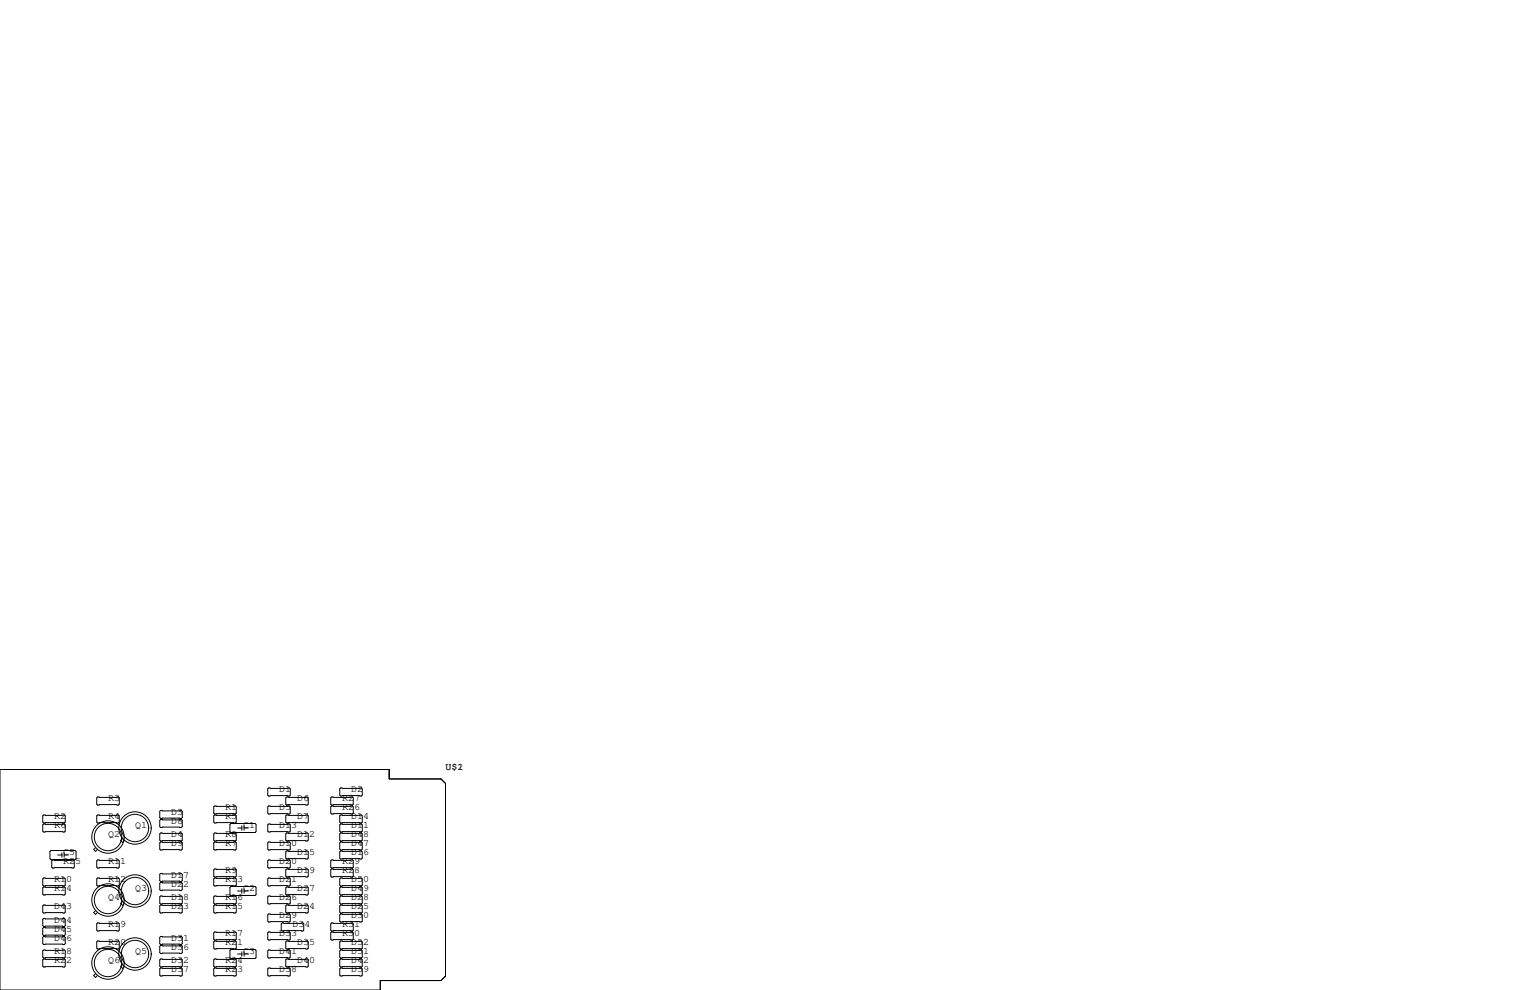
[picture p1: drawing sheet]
<svg xmlns="http://www.w3.org/2000/svg" width="432mm" height="279mm" viewBox="0 0 432 279" stroke-linecap="round" stroke-linejoin="round" font-family="sans-serif">
<g fill="none" stroke="#000" stroke-width=".28">
<path d="M0 217.2h109.9v2.6h14.6l1.2 1.3v54.4l-1.2 1.2h-17.2v2.7h-107.3zM12.3 230h5.9l.2 .3v1.7l-.2 .3h-5.9l-.2-.3v-1.7zM12.3 232.5h5.9l.2 .3v1.8l-.2 .2h-5.9l-.2-.2v-1.8zM27 239.2l-.6 .6 .6 .5 .5-.5M27.6 230h5.8l.3 .3v1.7l-.3 .3h-5.8l-.3-.3v-1.7zM27.6 224.9h5.8l.3 .3v1.7l-.3 .3h-5.8l-.3-.3v-1.7zM34.6 236.7l-.5 .5 .5 .5 .5-.5M45.3 231.3h5.9l.2 .2v1.8l-.2 .3h-5.9l-.2-.3v-1.8zM45.3 228.7h5.9l.2 .3v1.8l-.2 .2h-5.9l-.2-.2v-1.8zM45.3 235.1h5.9l.2 .2v1.8l-.2 .3h-5.9l-.2-.3v-1.8zM45.3 237.6h5.9l.2 .3v1.7l-.2 .3h-5.9l-.2-.3v-1.7zM60.6 237.6h5.8l.3 .3v1.7l-.3 .3h-5.8l-.3-.3v-1.7z"/>
<path d="M60.6 230h5.8l.3 .3v1.7l-.3 .3h-5.8l-.3-.3v-1.7zM60.6 235.1h5.8l.3 .2v1.8l-.3 .3h-5.8l-.3-.3v-1.8zM60.6 227.5h5.8l.3 .2v1.8l-.3 .2h-5.8l-.3-.2v-1.8zM64.9 232.7l.3-.3h6.8l.3 .3v2l-.3 .2h-6.8l-.3-.2zM67.1 233.7h1.1M68.2 233v1.3M68.9 233v1.3M68.9 233.7h1.2M75.8 222.4h5.9l.2 .2v1.8l-.2 .3h-5.9l-.2-.3v-1.8zM75.8 227.5h5.9l.2 .2v1.8l-.2 .2h-5.9l-.2-.2v-1.8zM75.8 232.5h5.9l.2 .3v1.8l-.2 .2h-5.9l-.2-.2v-1.8zM75.8 237.6h5.9l.2 .3v1.7l-.2 .3h-5.9l-.2-.3v-1.7z"/>
<path d="M80.9 230h5.8l.3 .3v1.7l-.3 .3h-5.8l-.3-.3v-1.7zM80.9 224.9h5.8l.3 .3v1.7l-.3 .3h-5.8l-.3-.3v-1.7zM80.9 235.1h5.8l.3 .2v1.8l-.3 .3h-5.8l-.3-.3v-1.8zM93.6 224.9h5.8l.3 .3v1.7l-.3 .3h-5.8l-.3-.3v-1.7zM93.6 227.5h5.8l.3 .2v1.8l-.3 .2h-5.8l-.3-.2v-1.8zM96.1 222.4h5.9l.2 .2v1.8l-.2 .3h-5.9l-.2-.3v-1.8zM96.1 230h5.9l.2 .3v1.7l-.2 .3h-5.9l-.2-.3v-1.7zM96.1 235.1h5.9l.2 .2v1.8l-.2 .3h-5.9l-.2-.3v-1.8zM96.1 232.5h5.9l.2 .3v1.8l-.2 .2h-5.9l-.2-.2v-1.8zM96.1 237.6h5.9l.2 .3v1.7l-.2 .3h-5.9l-.2-.3v-1.7zM12.3 247.8h5.9l.2 .2v1.8l-.2 .3h-5.9l-.2-.3v-1.8zM12.3 250.3h5.9l.2 .3v1.7l-.2 .3h-5.9l-.2-.3v-1.7z"/>
<path d="M12.3 255.4h5.9l.2 .3v1.7l-.2 .3h-5.9l-.2-.3v-1.7zM12.3 259.2h5.9l.2 .3v1.7l-.2 .3h-5.9l-.2-.3v-1.7zM14.4 240h6.8l.3 .3v2l-.3 .3h-6.8l-.3-.3v-2zM14.9 242.7h5.8l.3 .3v1.7l-.3 .3h-5.8l-.3-.3v-1.7zM16.3 241.3h1.2M17.5 240.7v1.2M18.1 241.3h1.2M18.1 240.7v1.2M27 257l-.6 .5 .6 .6 .5-.6M27.6 242.7h5.8l.3 .3v1.7l-.3 .3h-5.8l-.3-.3v-1.7zM27.6 247.8h5.8l.3 .2v1.8l-.3 .3h-5.8l-.3-.3v-1.8zM34.6 254.5l-.5 .5 .5 .5 .5-.5"/>
<path d="M45.1 255.7l.2-.3h5.9l.2 .3v1.7l-.2 .3h-5.9l-.2-.3zM45.1 253.1l.2-.2h5.9l.2 .2v1.8l-.2 .2h-5.9l-.2-.2zM45.1 246.8l.2-.3h5.9l.2 .3v1.7l-.2 .3h-5.9l-.2-.3zM45.1 249.3l.2-.3h5.9l.2 .3v1.8l-.2 .2h-5.9l-.2-.2zM60.3 255.7l.3-.3h5.8l.3 .3v1.7l-.3 .3h-5.8l-.3-.3zM60.3 253.1l.3-.2h5.8l.3 .2v1.8l-.3 .2h-5.8l-.3-.2zM60.3 245.5l.3-.3h5.8l.3 .3v1.8l-.3 .2h-5.8l-.3-.2zM60.3 248l.3-.2h5.8l.3 .2v1.8l-.3 .3h-5.8l-.3-.3zM64.9 250.4l.3-.2h6.8l.3 .2v2.1l-.3 .2h-6.8l-.3-.2zM67.1 251.5h1.1M68.2 250.8v1.3M68.9 250.8v1.3"/>
<path d="M68.9 251.5h1.2M75.6 248l.2-.2h5.9l.2 .2v1.8l-.2 .3h-5.9l-.2-.3zM75.6 253.1l.2-.2h5.9l.2 .2v1.8l-.2 .2h-5.9l-.2-.2zM75.6 258.2l.2-.3h5.9l.2 .3v1.8l-.2 .2h-5.9l-.2-.2zM75.8 242.7h5.9l.2 .3v1.7l-.2 .3h-5.9l-.2-.3v-1.7zM80.6 255.7l.3-.3h5.8l.3 .3v1.7l-.3 .3h-5.8l-.3-.3zM80.6 250.6l.3-.3h5.8l.3 .3v1.7l-.3 .3h-5.8l-.3-.3zM80.6 245.5l.3-.3h5.8l.3 .3v1.8l-.3 .2h-5.8l-.3-.2zM80.9 240.2h5.8l.3 .2v1.8l-.3 .2h-5.8l-.3-.2v-1.8zM93.3 245.5l.3-.3h5.8l.3 .3v1.8l-.3 .2h-5.8l-.3-.2zM93.6 242.7h5.8l.3 .3v1.7l-.3 .3h-5.8l-.3-.3v-1.7zM95.9 255.7l.2-.3h5.9l.2 .3v1.7l-.2 .3h-5.9l-.2-.3z"/>
<path d="M95.9 248l.2-.2h5.9l.2 .2v1.8l-.2 .3h-5.9l-.2-.3zM95.9 250.6l.2-.3h5.9l.2 .3v1.7l-.2 .3h-5.9l-.2-.3zM95.9 253.1l.2-.2h5.9l.2 .2v1.8l-.2 .2h-5.9l-.2-.2zM95.9 258.2l.2-.3h5.9l.2 .3v1.8l-.2 .2h-5.9l-.2-.2zM96.1 240.2h5.9l.2 .2v1.8l-.2 .2h-5.9l-.2-.2v-1.8zM12.1 264.5l.2-.2h5.9l.2 .2v1.8l-.2 .3h-5.9l-.2-.3zM12.1 262l.2-.3h5.9l.2 .3v1.8l-.2 .2h-5.9l-.2-.2zM12.1 268.4l.2-.3h5.9l.2 .3v1.7l-.2 .3h-5.9l-.2-.3zM12.1 270.9l.2-.3h5.9l.2 .3v1.8l-.2 .2h-5.9l-.2-.2zM27 274.8l-.6 .5 .6 .5 .5-.5M27.6 260.5h5.8l.3 .2v1.8l-.3 .3h-5.8l-.3-.3v-1.8zM27.6 265.6h5.8l.3 .2v1.8l-.3 .2h-5.8l-.3-.2v-1.8z"/>
<path d="M34.6 272.2l-.5 .6 .5 .5 .5-.5M45.1 264.5l.2-.2h5.9l.2 .2v1.8l-.2 .3h-5.9l-.2-.3zM45.1 273.4l.2-.2h5.9l.2 .2v1.8l-.2 .3h-5.9l-.2-.3zM45.1 267.1l.2-.3h5.9l.2 .3v1.8l-.2 .2h-5.9l-.2-.2zM45.1 270.9l.2-.3h5.9l.2 .3v1.8l-.2 .2h-5.9l-.2-.2zM60.3 263.3l.3-.3h5.8l.3 .3v1.7l-.3 .3h-5.8l-.3-.3zM60.3 265.8l.3-.2h5.8l.3 .2v1.8l-.3 .2h-5.8l-.3-.2zM60.3 270.9l.3-.3h5.8l.3 .3v1.8l-.3 .2h-5.8l-.3-.2zM60.3 273.4l.3-.2h5.8l.3 .2v1.8l-.3 .3h-5.8l-.3-.3zM64.9 268.2l.3-.2h6.8l.3 .2v2.1l-.3 .2h-6.8l-.3-.2zM67.1 269.2h1.1M68.2 268.6v1.3"/>
<path d="M68.9 268.6v1.3M68.9 269.2h1.2M75.6 263.3l.2-.3h5.9l.2 .3v1.7l-.2 .3h-5.9l-.2-.3zM75.6 268.4l.2-.3h5.9l.2 .3v1.7l-.2 .3h-5.9l-.2-.3zM75.6 273.4l.2-.2h5.9l.2 .2v1.8l-.2 .3h-5.9l-.2-.3zM79.4 260.7l.2-.2h5.9l.2 .2v1.8l-.2 .3h-5.9l-.2-.3zM80.6 265.8l.3-.2h5.8l.3 .2v1.8l-.3 .2h-5.8l-.3-.2zM80.6 270.9l.3-.3h5.8l.3 .3v1.8l-.3 .2h-5.8l-.3-.2zM93.3 263.3l.3-.3h5.8l.3 .3v1.7l-.3 .3h-5.8l-.3-.3zM93.3 260.7l.3-.2h5.8l.3 .2v1.8l-.3 .3h-5.8l-.3-.3zM95.9 265.8l.2-.2h5.9l.2 .2v1.8l-.2 .2h-5.9l-.2-.2zM95.9 268.4l.2-.3h5.9l.2 .3v1.7l-.2 .3h-5.9l-.2-.3z"/>
<path d="M95.9 270.9l.2-.3h5.9l.2 .3v1.8l-.2 .2h-5.9l-.2-.2zM95.9 273.4l.2-.2h5.9l.2 .2v1.8l-.2 .3h-5.9l-.2-.3z"/>
<circle cx="30.5" cy="236.2" r="3.9"/>
<circle cx="30.5" cy="236.2" r="4.6"/>
<circle cx="38.1" cy="233.7" r="3.9"/>
<circle cx="38.1" cy="233.7" r="4.6"/>
<circle cx="30.5" cy="254" r="4.6"/>
<circle cx="30.5" cy="254" r="3.9"/>
<circle cx="38.1" cy="251.5" r="4.6"/>
<circle cx="38.1" cy="251.5" r="3.9"/>
<circle cx="30.5" cy="271.8" r="4.6"/>
<circle cx="30.5" cy="271.8" r="3.9"/>
<circle cx="38.1" cy="269.2" r="4.6"/>
<circle cx="38.1" cy="269.2" r="3.9"/>
</g>
<g font-size="2.8">
<text x="125.7" y="217.2">U$1</text>
<text x="129.1" y="217.2">2</text>
<text x="30.5" y="226.1">R3</text>
<text x="78.7" y="223.5">D1</text>
<text x="83.8" y="226.1">D6</text>
<text x="96.5" y="226.1">R27</text>
<text x="99.1" y="223.5">D2</text>
<text x="15.2" y="231.1">R2</text>
<text x="15.2" y="233.7">R6</text>
<text x="30.5" y="231.1">R4</text>
<text x="38.1" y="233.7">Q1</text>
<text x="48.3" y="229.9">D3</text>
<text x="48.3" y="232.4">D8</text>
<text x="63.5" y="228.6">R1</text>
<text x="63.5" y="231.1">R5</text>
<text x="68.6" y="233.7">C1</text>
<text x="78.7" y="233.7">D13</text>
<text x="78.7" y="228.6">D5</text>
<text x="83.8" y="231.1">D7</text>
<text x="96.5" y="228.6">R26</text>
<text x="99.1" y="231.1">D14</text>
<text x="99.1" y="233.7">D11</text>
<text x="30.5" y="236.2">Q2</text>
<text x="48.3" y="236.2">D4</text>
<text x="48.3" y="238.8">D9</text>
<text x="63.5" y="236.2">R8</text>
<text x="63.5" y="238.8">R7</text>
<text x="78.7" y="238.8">D10</text>
<text x="83.8" y="236.2">D12</text>
<text x="99.1" y="236.2">D48</text>
<text x="99.1" y="238.8">D47</text>
<text x="17.8" y="243.8">R25</text>
<text x="17.8" y="241.3">C5</text>
<text x="30.5" y="243.8">R11</text>
<text x="78.7" y="243.8">D20</text>
<text x="83.8" y="241.3">D15</text>
<text x="96.5" y="243.8">R29</text>
<text x="99.1" y="241.3">D16</text>
<text x="15.2" y="248.9">R10</text>
<text x="15.2" y="251.5">R14</text>
<text x="30.5" y="248.9">R12</text>
<text x="38.1" y="251.5">Q3</text>
<text x="48.3" y="247.6">D17</text>
<text x="48.3" y="250.2">D22</text>
<text x="63.5" y="246.4">R9</text>
<text x="63.5" y="248.9">R13</text>
<text x="68.6" y="251.5">C2</text>
<text x="78.7" y="248.9">D21</text>
<text x="83.8" y="251.5">D27</text>
<text x="83.8" y="246.4">D19</text>
<text x="96.5" y="246.4">R28</text>
<text x="99.1" y="248.9">D50</text>
<text x="99.1" y="251.5">D49</text>
<text x="15.2" y="256.5">D43</text>
<text x="30.5" y="254">Q4</text>
<text x="48.3" y="254">D18</text>
<text x="48.3" y="256.5">D23</text>
<text x="63.5" y="254">R16</text>
<text x="63.5" y="256.5">R15</text>
<text x="78.7" y="254">D26</text>
<text x="83.8" y="256.5">D24</text>
<text x="99.1" y="254">D28</text>
<text x="99.1" y="256.5">D25</text>
<text x="15.2" y="262.9">D45</text>
<text x="15.2" y="260.3">D44</text>
<text x="30.5" y="261.6">R19</text>
<text x="78.7" y="259.1">D29</text>
<text x="82.5" y="261.6">D34</text>
<text x="96.5" y="261.6">R31</text>
<text x="99.1" y="259.1">D30</text>
<text x="15.2" y="265.4">D46</text>
<text x="15.2" y="269.2">R18</text>
<text x="30.5" y="266.7">R20</text>
<text x="38.1" y="269.2">Q5</text>
<text x="48.3" y="265.4">D31</text>
<text x="48.3" y="268">D36</text>
<text x="63.5" y="264.2">R17</text>
<text x="63.5" y="266.7">R21</text>
<text x="68.6" y="269.2">C3</text>
<text x="78.7" y="269.2">D41</text>
<text x="78.7" y="264.2">D33</text>
<text x="83.8" y="266.7">D35</text>
<text x="96.5" y="264.2">R30</text>
<text x="99.1" y="266.7">D52</text>
<text x="99.1" y="269.2">D51</text>
<text x="15.2" y="271.8">R22</text>
<text x="30.5" y="271.8">Q6</text>
<text x="48.3" y="271.8">D32</text>
<text x="48.3" y="274.3">D37</text>
<text x="63.5" y="271.8">R24</text>
<text x="63.5" y="274.3">R23</text>
<text x="78.7" y="274.3">D38</text>
<text x="83.8" y="271.8">D40</text>
<text x="99.1" y="271.8">D42</text>
<text x="99.1" y="274.3">D39</text>
</g>
</svg>
